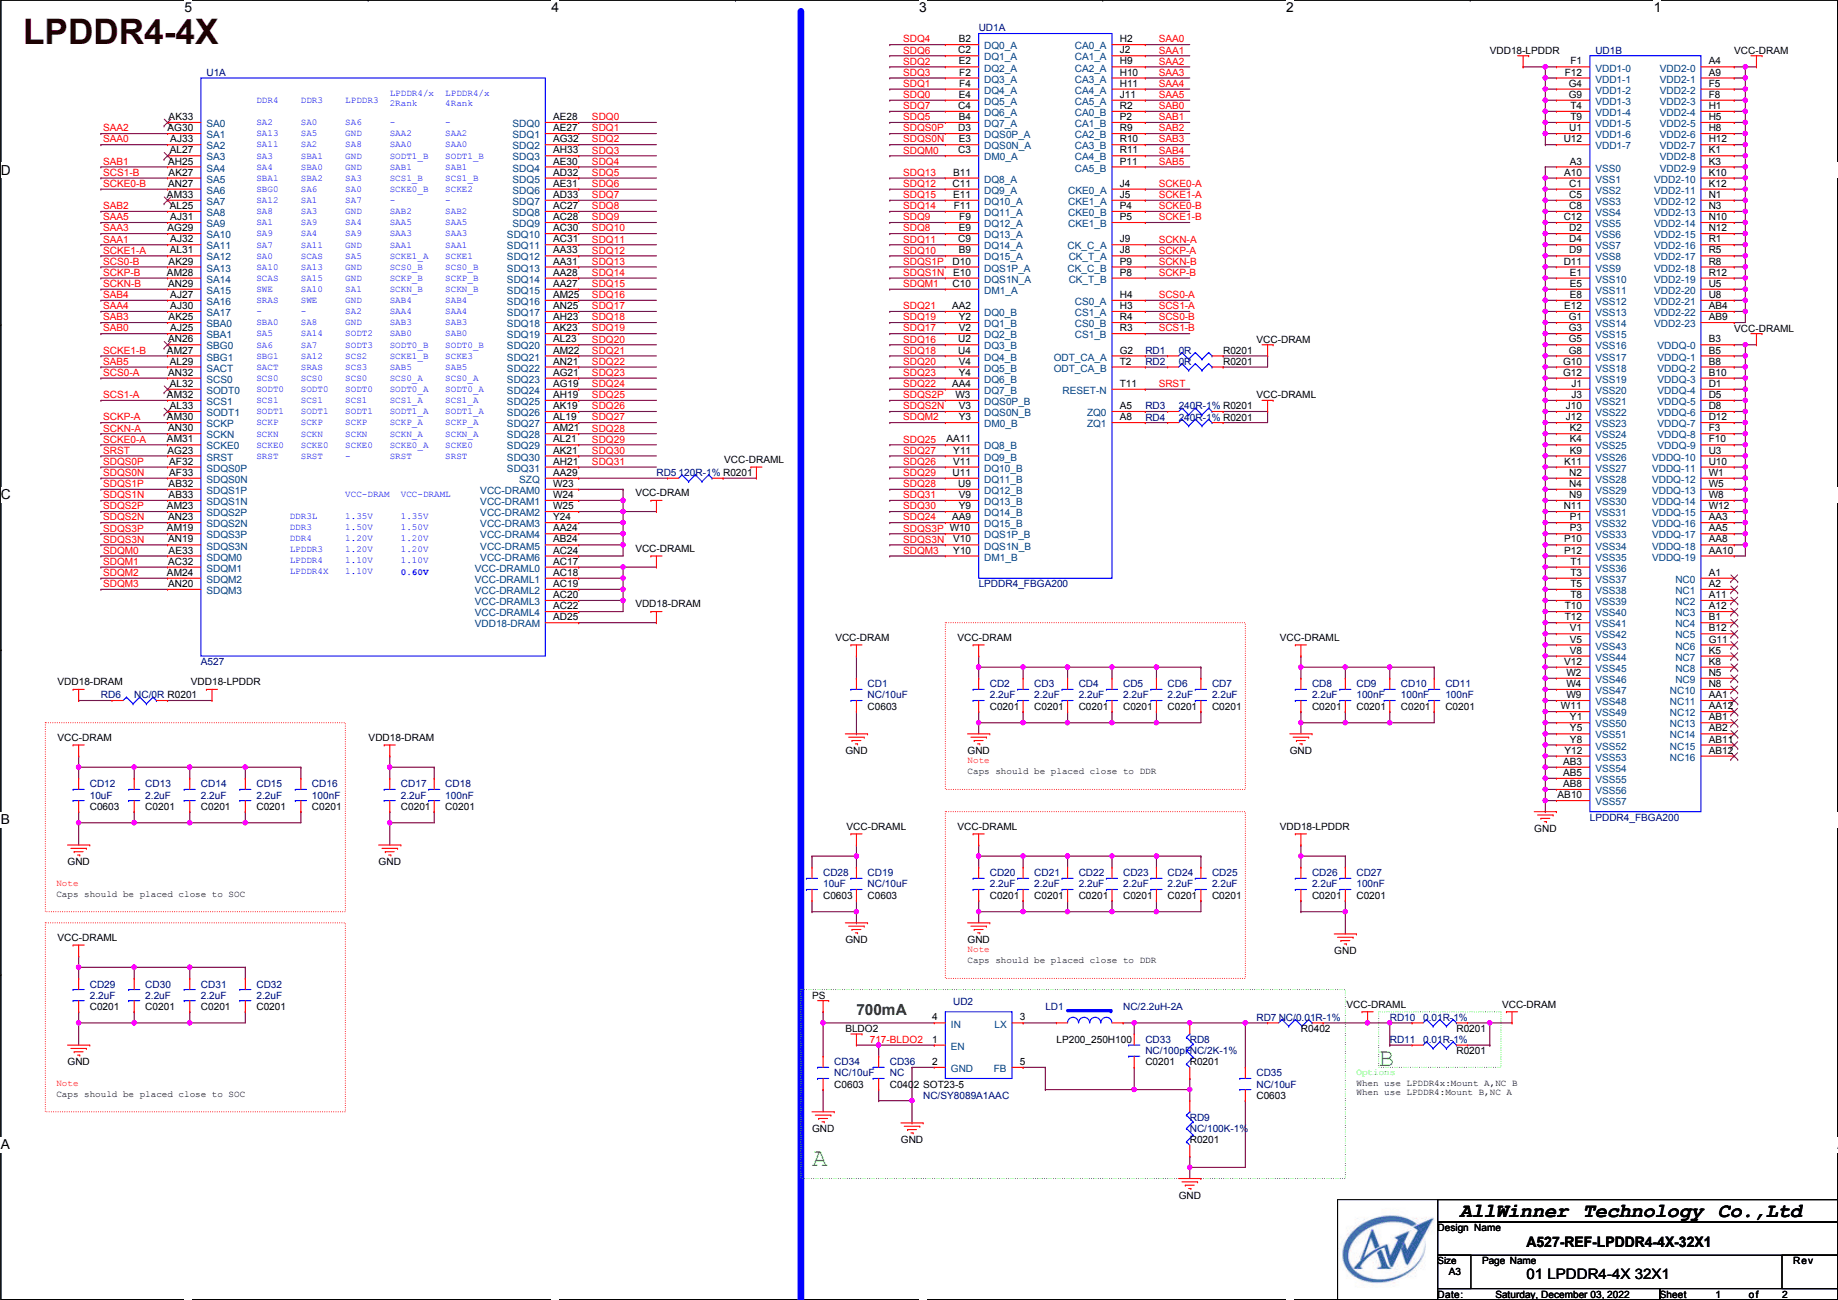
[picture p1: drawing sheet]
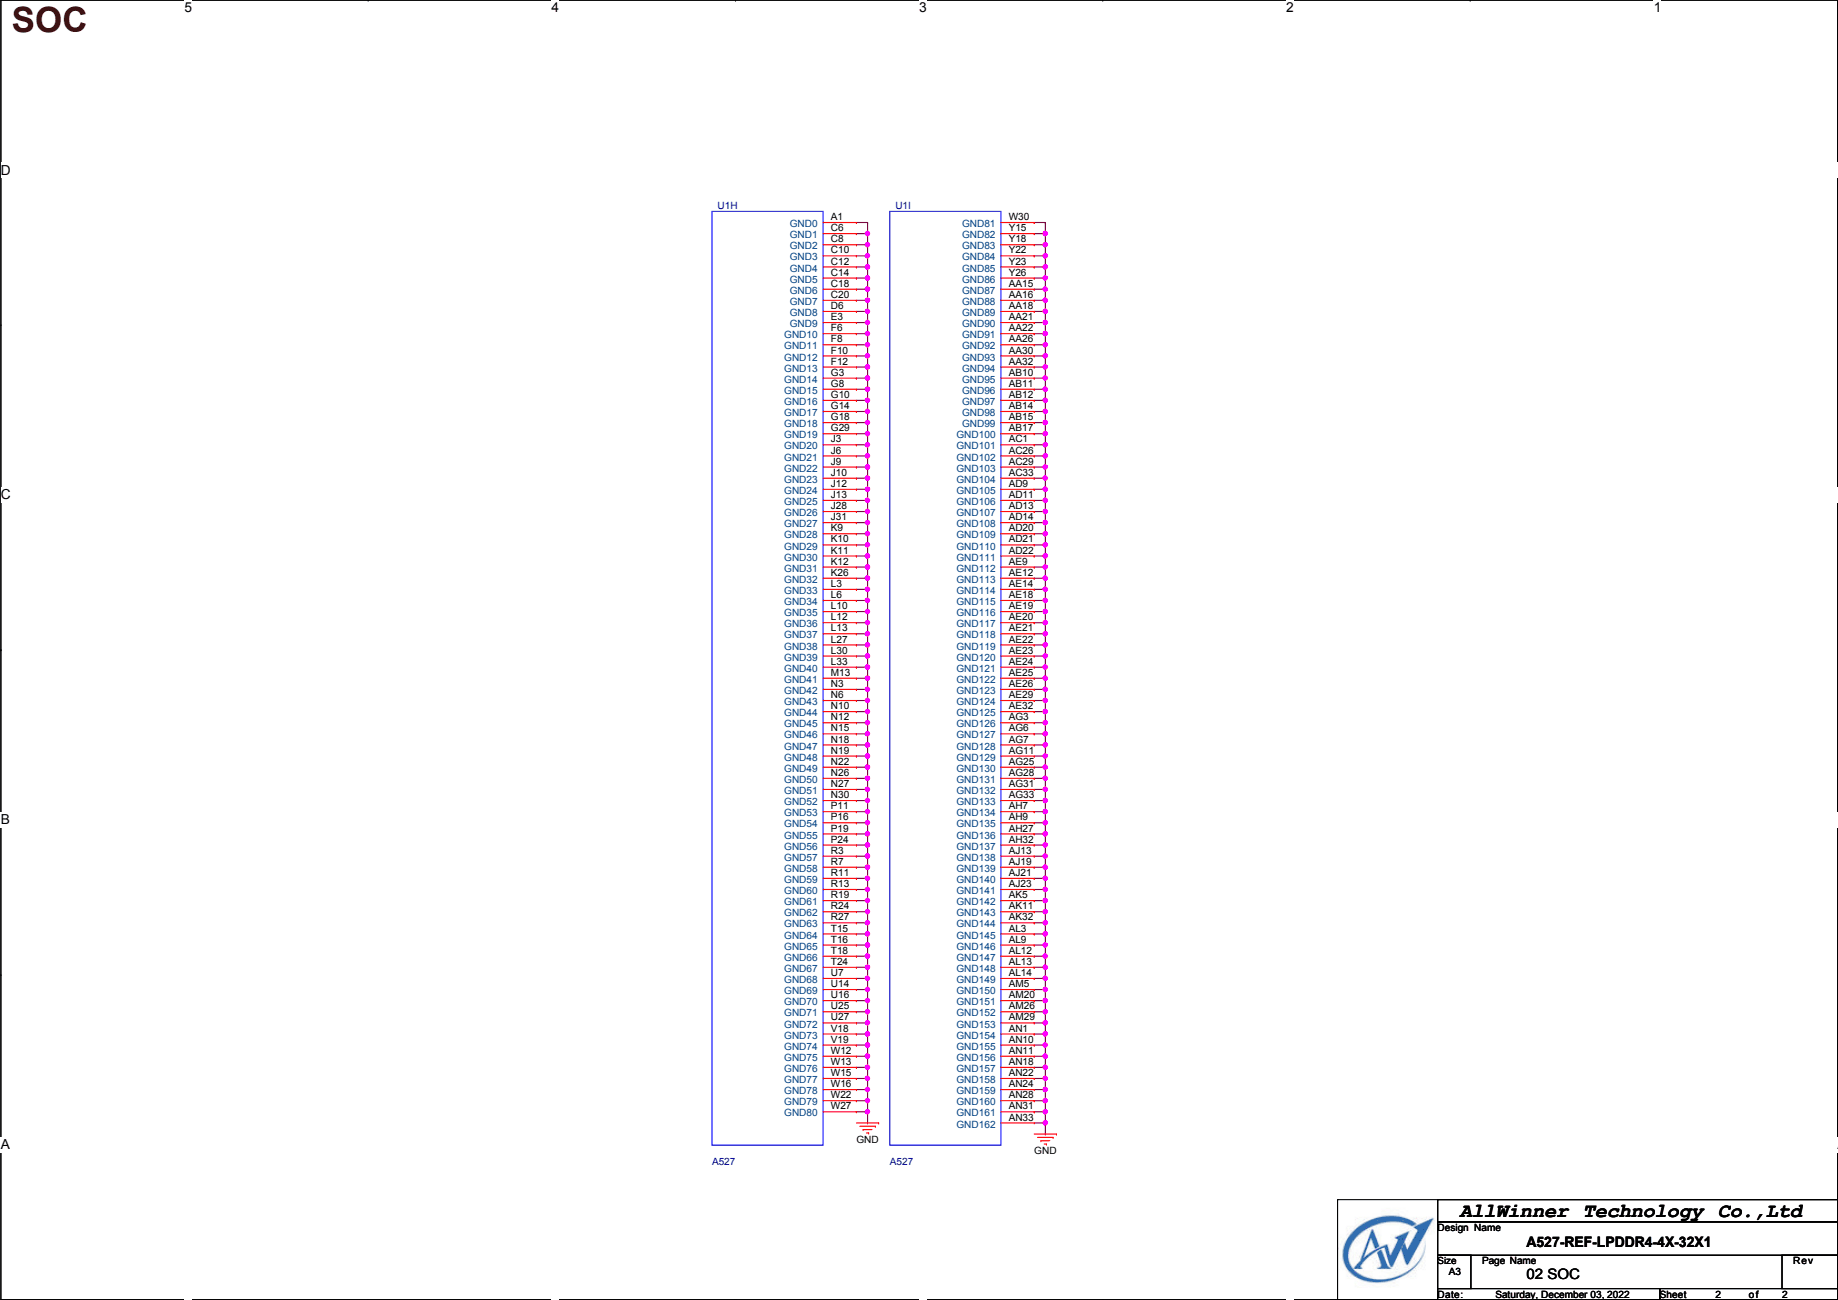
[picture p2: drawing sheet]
# OrCAD Capture schematic A527-REF-LPDDR4-4X-32X1-S6L-V1-0-20221203.DSN

## Sheets
1 02 SOC: size A3; title: A527-REF-LPDDR4-4X-32X1; rev: 0.1; note: 02 SOC
2 01 LPDDR4-4X 32X1: size A3; note: 01 LPDDR4-4X 32X1

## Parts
CD1  NC/10uF  [C0603]
CD2  2.2uF  [C0201]
CD3  2.2uF  [C0201]
CD4  2.2uF  [C0201]
CD5  2.2uF  [C0201]
CD6  2.2uF  [C0201]
CD7  2.2uF  [C0201]
CD8  2.2uF  [C0201]
CD9  100nF  [C0201]
CD10  100nF  [C0201]
CD11  100nF  [C0201]
CD12  10uF  [C0603]
CD13  2.2uF  [C0201]
CD14  2.2uF  [C0201]
CD15  2.2uF  [C0201]
CD16  100nF  [C0201]
CD17  2.2uF  [C0201]
CD18  100nF  [C0201]
CD19  NC/10uF  [C0603]
CD20  2.2uF  [C0201]
CD21  2.2uF  [C0201]
CD22  2.2uF  [C0201]
CD23  2.2uF  [C0201]
CD24  2.2uF  [C0201]
CD25  2.2uF  [C0201]
CD26  2.2uF  [C0201]
CD27  100nF  [C0201]
CD28  10uF  [C0603]
CD29  2.2uF  [C0201]
CD30  2.2uF  [C0201]
CD31  2.2uF  [C0201]
CD32  2.2uF  [C0201]
CD33  NC/100pF  [C0201]
CD34  NC/10uF  [C0603]
CD35  NC/10uF  [C0603]
CD36  NC  [C0402]
LD1  NC/2.2uH-2A  [LP200_250H100]
RD1  0R  [R0201]
RD2  0R  [R0201]
RD3  240R-1%  [R0201]
RD4  240R-1%  [R0201]
RD5  120R-1%  [R0201]
RD6  NC/0R  [R0201]
RD7  NC/0.01R-1%  [R0402]
RD8  NC/2K-1%  [R0201]
RD9  NC/100K-1%  [R0201]
RD10  0.01R-1%  [R0201]
RD11  0.01R-1%  [R0201]
U1  A527  [BGA664P50B1700_1700H180]  (sections A,H,I)
UD1  LPDDR4_FBGA200  [BGA200P65_80B1000_1500H90]  (sections A,B)
UD2  NC/SY8089A1AAC  [SOT5P95B160_300H130]

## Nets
GND: CD1.2 CD2.2 CD3.2 CD4.2 CD5.2 CD6.2 CD7.2 CD8.2 CD9.2 CD10.2 CD11.2 CD12.2 CD13.2 CD14.2 CD15.2 CD16.2 CD17.2 CD18.2 CD19.2 CD20.2 CD21.2 CD22.2 CD23.2 CD24.2 CD25.2 CD26.2 CD27.2 CD28.2 CD29.2 CD30.2 CD31.2 CD32.2 CD34.2 CD35.2 CD36.2 RD9.1 U1.A1(GND0) U1.AA15(GND87) U1.AA16(GND88) U1.AA18(GND89) U1.AA21(GND90) U1.AA22(GND91) U1.AA26(GND92) U1.AA30(GND93) U1.AA32(GND94) U1.AB10(GND95) U1.AB11(GND96) U1.AB12(GND97) U1.AB14(GND98) U1.AB15(GND99) U1.AB17(GND100) U1.AC1(GND101) U1.AC26(GND102) U1.AC29(GND103) U1.AC33(GND104) U1.AD9(GND105) U1.AD11(GND106) U1.AD13(GND107) U1.AD14(GND108) U1.AD20(GND109) U1.AD21(GND110) U1.AD22(GND111) U1.AE9(GND112) U1.AE12(GND113) U1.AE14(GND114) U1.AE18(GND115) U1.AE19(GND116) U1.AE20(GND117) U1.AE21(GND118) U1.AE22(GND119) U1.AE23(GND120) U1.AE24(GND121) U1.AE25(GND122) U1.AE26(GND123) U1.AE29(GND124) U1.AE32(GND125) U1.AG3(GND126) U1.AG6(GND127) U1.AG7(GND128) U1.AG11(GND129) U1.AG25(GND130) U1.AG28(GND131) U1.AG31(GND132) U1.AG33(GND133) U1.AH7(GND134) U1.AH9(GND135) U1.AH27(GND136) U1.AH32(GND137) U1.AJ13(GND138) U1.AJ19(GND139) U1.AJ21(GND140) U1.AJ23(GND141) U1.AK5(GND142) U1.AK11(GND143) U1.AK32(GND144) U1.AL3(GND145) U1.AL9(GND146) U1.AL12(GND147) U1.AL13(GND148) U1.AL14(GND149) U1.AM5(GND150) U1.AM20(GND151) U1.AM26(GND152) U1.AM29(GND153) U1.AN1(GND154) U1.AN10(GND155) U1.AN11(GND156) U1.AN18(GND157) U1.AN22(GND158) U1.AN24(GND159) U1.AN28(GND160) U1.AN31(GND161) U1.AN33(GND162) U1.C6(GND1) U1.C8(GND2) U1.C10(GND3) U1.C12(GND4) U1.C14(GND5) U1.C18(GND6) U1.C20(GND7) U1.D6(GND8) U1.E3(GND9) U1.F6(GND10) U1.F8(GND11) U1.F10(GND12) U1.F12(GND13) U1.G3(GND14) U1.G8(GND15) U1.G10(GND16) U1.G14(GND17) U1.G18(GND18) U1.G29(GND19) U1.J3(GND20) U1.J6(GND21) U1.J9(GND22) U1.J10(GND23) U1.J12(GND24) U1.J13(GND25) U1.J28(GND26) U1.J31(GND27) U1.K9(GND28) U1.K10(GND29) U1.K11(GND30) U1.K12(GND31) U1.K26(GND32) U1.L3(GND33) U1.L6(GND34) U1.L10(GND35) U1.L12(GND36) U1.L13(GND37) U1.L27(GND38) U1.L30(GND39) U1.L33(GND40) U1.M13(GND41) U1.N3(GND42) U1.N6(GND43) U1.N10(GND44) U1.N12(GND45) U1.N15(GND46) U1.N18(GND47) U1.N19(GND48) U1.N22(GND49) U1.N26(GND50) U1.N27(GND51) U1.N30(GND52) U1.P11(GND53) U1.P16(GND54) U1.P19(GND55) U1.P24(GND56) U1.R3(GND57) U1.R7(GND58) U1.R11(GND59) U1.R13(GND60) U1.R19(GND61) U1.R24(GND62) U1.R27(GND63) U1.T15(GND64) U1.T16(GND65) U1.T18(GND66) U1.T24(GND67) U1.U7(GND68) U1.U14(GND69) U1.U16(GND70) U1.U25(GND71) U1.U27(GND72) U1.V18(GND73) U1.V19(GND74) U1.W12(GND75) U1.W13(GND76) U1.W15(GND77) U1.W16(GND78) U1.W22(GND79) U1.W27(GND80) U1.W30(GND81) U1.Y15(GND82) U1.Y18(GND83) U1.Y22(GND84) U1.Y23(GND85) U1.Y26(GND86) UD1.A3(VSS0) UD1.A10(VSS1) UD1.AB3(VSS54) UD1.AB5(VSS55) UD1.AB8(VSS56) UD1.AB10(VSS57) UD1.C1(VSS2) UD1.C5(VSS3) UD1.C8(VSS4) UD1.C12(VSS5) UD1.D2(VSS6) UD1.D4(VSS7) UD1.D9(VSS8) UD1.D11(VSS9) UD1.E1(VSS10) UD1.E5(VSS11) UD1.E8(VSS12) UD1.E12(VSS13) UD1.G1(VSS14) UD1.G3(VSS15) UD1.G5(VSS16) UD1.G8(VSS17) UD1.G10(VSS18) UD1.G12(VSS19) UD1.J1(VSS20) UD1.J3(VSS21) UD1.J10(VSS22) UD1.J12(VSS23) UD1.K2(VSS24) UD1.K4(VSS25) UD1.K9(VSS26) UD1.K11(VSS27) UD1.N2(VSS28) UD1.N4(VSS29) UD1.N9(VSS30) UD1.N11(VSS31) UD1.P1(VSS32) UD1.P3(VSS33) UD1.P10(VSS34) UD1.P12(VSS35) UD1.T1(VSS36) UD1.T3(VSS37) UD1.T5(VSS38) UD1.T8(VSS39) UD1.T10(VSS40) UD1.T12(VSS41) UD1.V1(VSS42) UD1.V5(VSS43) UD1.V8(VSS44) UD1.V12(VSS45) UD1.W2(VSS46) UD1.W4(VSS47) UD1.W9(VSS48) UD1.W11(VSS49) UD1.Y1(VSS50) UD1.Y5(VSS51) UD1.Y8(VSS52) UD1.Y12(VSS53) UD2.2(GND)
VCC-DRAM: CD1.1 CD2.1 CD3.1 CD4.1 CD5.1 CD6.1 CD7.1 CD12.1 CD13.1 CD14.1 CD15.1 CD16.1 RD1.2 RD2.2 RD10.2 RD11.2 U1.AA24(VCC-DRAM4) U1.AB24(VCC-DRAM5) U1.AC24(VCC-DRAM6) U1.W23(VCC-DRAM0) U1.W24(VCC-DRAM1) U1.W25(VCC-DRAM2) U1.Y24(VCC-DRAM3) UD1.A4(VDD2-0) UD1.A9(VDD2-1) UD1.AB4(VDD2-22) UD1.AB9(VDD2-23) UD1.F5(VDD2-2) UD1.F8(VDD2-3) UD1.H1(VDD2-4) UD1.H5(VDD2-5) UD1.H8(VDD2-6) UD1.H12(VDD2-7) UD1.K1(VDD2-8) UD1.K3(VDD2-9) UD1.K10(VDD2-10) UD1.K12(VDD2-11) UD1.N1(VDD2-12) UD1.N3(VDD2-13) UD1.N10(VDD2-14) UD1.N12(VDD2-15) UD1.R1(VDD2-16) UD1.R5(VDD2-17) UD1.R8(VDD2-18) UD1.R12(VDD2-19) UD1.U5(VDD2-20) UD1.U8(VDD2-21)
VCC-DRAML: CD8.1 CD9.1 CD10.1 CD11.1 CD19.1 CD20.1 CD21.1 CD22.1 CD23.1 CD24.1 CD25.1 CD28.1 CD29.1 CD30.1 CD31.1 CD32.1 RD3.2 RD4.2 RD5.2 RD7.2 RD10.1 RD11.1 U1.AC17(VCC-DRAML0) U1.AC18(VCC-DRAML1) U1.AC19(VCC-DRAML2) U1.AC20(VCC-DRAML3) U1.AC22(VCC-DRAML4) UD1.AA3(VDDQ-16) UD1.AA5(VDDQ-17) UD1.AA8(VDDQ-18) UD1.AA10(VDDQ-19) UD1.B3(VDDQ-0) UD1.B5(VDDQ-1) UD1.B8(VDDQ-2) UD1.B10(VDDQ-3) UD1.D1(VDDQ-4) UD1.D5(VDDQ-5) UD1.D8(VDDQ-6) UD1.D12(VDDQ-7) UD1.F3(VDDQ-8) UD1.F10(VDDQ-9) UD1.U3(VDDQ-10) UD1.U10(VDDQ-11) UD1.W1(VDDQ-12) UD1.W5(VDDQ-13) UD1.W8(VDDQ-14) UD1.W12(VDDQ-15)
VDD18-DRAM: CD17.1 CD18.1 RD6.1 U1.AD25(VDD18-DRAM)
VDD18-LPDDR: CD26.1 CD27.1 RD6.2 UD1.F1(VDD1-0) UD1.F12(VDD1-1) UD1.G4(VDD1-2) UD1.G9(VDD1-3) UD1.T4(VDD1-4) UD1.T9(VDD1-5) UD1.U1(VDD1-6) UD1.U12(VDD1-7)
BLDO2: CD36.1 UD2.1(EN)
PS: CD34.1 UD2.4(IN)
SAA0: U1.AJ33(SA2) UD1.H2(CA0_A)
SAA1: U1.AJ32(SA11) UD1.J2(CA1_A)
SAA2: U1.AG30(SA1) UD1.H9(CA2_A)
SAA3: U1.AG29(SA10) UD1.H10(CA3_A)
SAA4: U1.AJ30(SA17) UD1.H11(CA4_A)
SAA5: U1.AJ31(SA9) UD1.J11(CA5_A)
SAB0: U1.AJ25(SBA1) UD1.R2(CA0_B)
SAB1: U1.AH25(SA4) UD1.P2(CA1_B)
SAB2: U1.AL25(SA8) UD1.R9(CA2_B)
SAB3: U1.AK25(SBA0) UD1.R10(CA3_B)
SAB4: U1.AJ27(SA16) UD1.R11(CA4_B)
SAB5: U1.AL29(SACT) UD1.P11(CA5_B)
SCKE0-A: U1.AM31(SCKE0) UD1.J4(CKE0_A)
SCKE0-B: U1.AN27(SA6) UD1.P4(CKE0_B)
SCKE1-A: U1.AL31(SA12) UD1.J5(CKE1_A)
SCKE1-B: U1.AM27(SBG1) UD1.P5(CKE1_B)
SCKN-A: U1.AN30(SCKN) UD1.J9(CK_C_A)
SCKN-B: U1.AN29(SA15) UD1.P9(CK_C_B)
SCKP-A: U1.AM30(SCKP) UD1.J8(CK_T_A)
SCKP-B: U1.AM28(SA14) UD1.P8(CK_T_B)
SCS0-A: U1.AN32(SCS0) UD1.H4(CS0_A)
SCS0-B: U1.AK29(SA13) UD1.R4(CS0_B)
SCS1-A: U1.AM32(SCS1) UD1.H3(CS1_A)
SCS1-B: U1.AK27(SA5) UD1.R3(CS1_B)
SDQ0: U1.AE28(SDQ0) UD1.E4(DQ5_A)
SDQ1: U1.AE27(SDQ1) UD1.F4(DQ4_A)
SDQ2: U1.AG32(SDQ2) UD1.E2(DQ2_A)
SDQ3: U1.AH33(SDQ3) UD1.F2(DQ3_A)
SDQ4: U1.AE30(SDQ4) UD1.B2(DQ0_A)
SDQ5: U1.AD32(SDQ5) UD1.B4(DQ7_A)
SDQ6: U1.AE31(SDQ6) UD1.C2(DQ1_A)
SDQ7: U1.AD33(SDQ7) UD1.C4(DQ6_A)
SDQ8: U1.AC27(SDQ8) UD1.E9(DQ13_A)
SDQ9: U1.AC28(SDQ9) UD1.F9(DQ12_A)
SDQ10: U1.AC30(SDQ10) UD1.B9(DQ15_A)
SDQ11: U1.AC31(SDQ11) UD1.C9(DQ14_A)
SDQ12: U1.AA33(SDQ12) UD1.C11(DQ9_A)
SDQ13: U1.AA31(SDQ13) UD1.B11(DQ8_A)
SDQ14: U1.AA28(SDQ14) UD1.F11(DQ11_A)
SDQ15: U1.AA27(SDQ15) UD1.E11(DQ10_A)
SDQ16: U1.AM25(SDQ16) UD1.U2(DQ3_B)
SDQ17: U1.AN25(SDQ17) UD1.V2(DQ2_B)
SDQ18: U1.AH23(SDQ18) UD1.U4(DQ4_B)
SDQ19: U1.AK23(SDQ19) UD1.Y2(DQ1_B)
SDQ20: U1.AL23(SDQ20) UD1.V4(DQ5_B)
SDQ21: U1.AM22(SDQ21) UD1.AA2(DQ0_B)
SDQ22: U1.AN21(SDQ22) UD1.AA4(DQ7_B)
SDQ23: U1.AG21(SDQ23) UD1.Y4(DQ6_B)
SDQ24: U1.AG19(SDQ24) UD1.AA9(DQ15_B)
SDQ25: U1.AH19(SDQ25) UD1.AA11(DQ8_B)
SDQ26: U1.AK19(SDQ26) UD1.V11(DQ10_B)
SDQ27: U1.AL19(SDQ27) UD1.Y11(DQ9_B)
SDQ28: U1.AM21(SDQ28) UD1.U9(DQ12_B)
SDQ29: U1.AL21(SDQ29) UD1.U11(DQ11_B)
SDQ30: U1.AK21(SDQ30) UD1.Y9(DQ14_B)
SDQ31: U1.AH21(SDQ31) UD1.V9(DQ13_B)
SDQM0: U1.AE33(SDQM0) UD1.C3(DM0_A)
SDQM1: U1.AC32(SDQM1) UD1.C10(DM1_A)
SDQM2: U1.AM24(SDQM2) UD1.Y3(DM0_B)
SDQM3: U1.AN20(SDQM3) UD1.Y10(DM1_B)
SDQS0N: U1.AF33(SDQS0N) UD1.E3(DQS0N_A)
SDQS0P: U1.AF32(SDQS0P) UD1.D3(DQS0P_A)
SDQS1N: U1.AB33(SDQS1N) UD1.E10(DQS1N_A)
SDQS1P: U1.AB32(SDQS1P) UD1.D10(DQS1P_A)
SDQS2N: U1.AN23(SDQS2N) UD1.V3(DQS0N_B)
SDQS2P: U1.AM23(SDQS2P) UD1.W3(DQS0P_B)
SDQS3N: U1.AN19(SDQS3N) UD1.V10(DQS1N_B)
SDQS3P: U1.AM19(SDQS3P) UD1.W10(DQS1P_B)
SRST: U1.AG23(SRST) UD1.T11(RESET-N)
N16588870: RD5.1 U1.AA29(SZQ)
N16590036: CD33.1 CD35.1 LD1.2 RD7.1 RD8.2
N16591188: LD1.1 UD2.3(LX)
N16591192: RD3.1 UD1.A5(ZQ0)
N16591196: RD4.1 UD1.A8(ZQ1)
N16591256: CD33.2 RD8.1 RD9.2 UD2.5(FB)
N16591732: RD2.1 UD1.T2(ODT_CA_B)
N16591736: RD1.1 UD1.G2(ODT_CA_A)

Not connected (* = marked no-connect by the designer): U1 AK33(SA0)* AL27(SA3)* AL32(SODT0)* AL33(SODT1)* AM33(SA7)* AN26(SBG0)*; UD1 A1(NC0)* A2(NC1)* A11(NC2)* A12(NC3)* AA1(NC11)* AA12(NC12)* AB1(NC13)* AB2(NC14)* AB11(NC15)* AB12(NC16)* B1(NC4)* B12(NC5)* G11(NC6)* K5(NC7)* K8(NC8)* N5(NC9)* N8(NC10)*

## Notes on the sheets
sheet 1
- SOC
sheet 2
- LPDDR4-4X
- Note
- Caps should be placed close to DDR
- Note
- Caps should be placed close to SOC
- Note
- Caps should be placed close to DDR
- 700mA
- B
- Note
- Options
- When use LPDDR4x:Mount A,NC B
  When use LPDDR4:Mount B,NC A
- Caps should be placed close to SOC
- A
